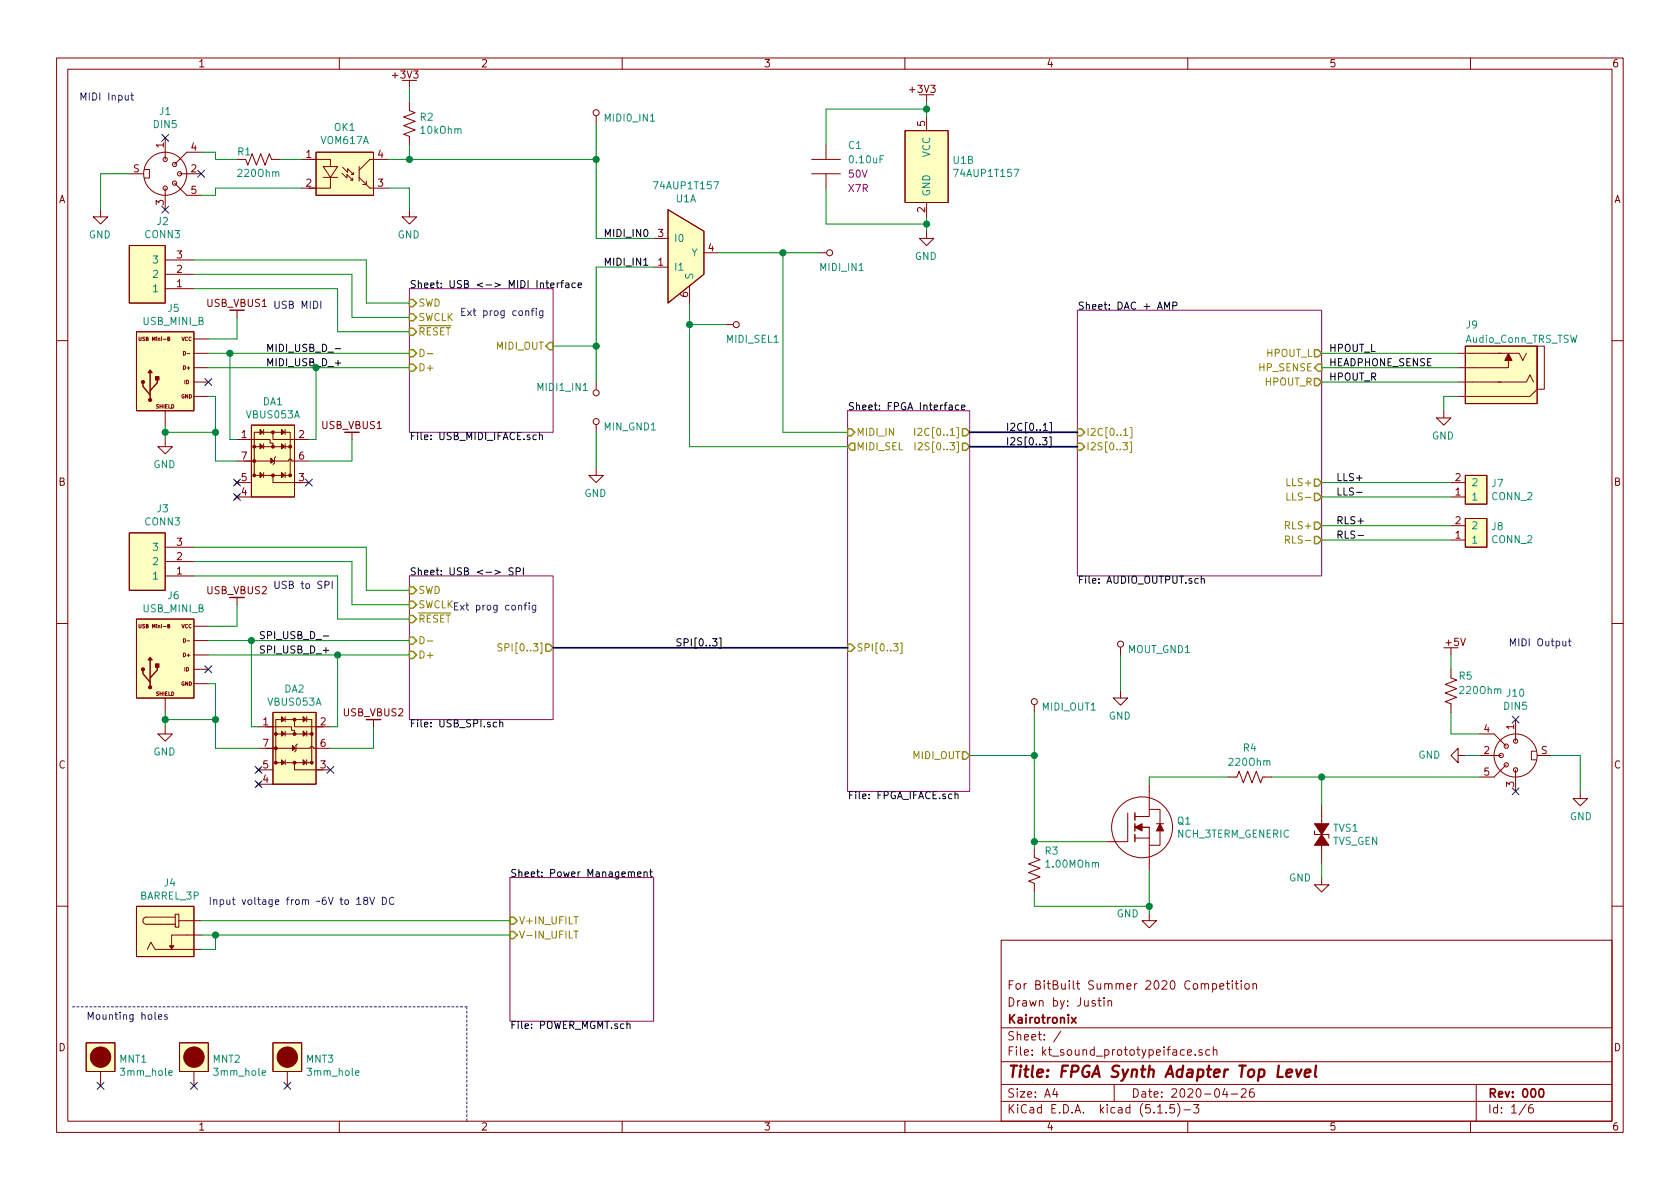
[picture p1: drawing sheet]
EESchema Schematic File Version 4
EELAYER 30 0
EELAYER END
$Descr A4 11693 8268
encoding utf-8
Sheet 1 6
Title "FPGA Synth Adapter Top Level"
Date "2020-04-26"
Rev "000"
Comp "Kairotronix"
Comment1 "Drawn by: Justin"
Comment2 "For BitBuilt Summer 2020 Competition"
Comment3 ""
Comment4 ""
$EndDescr
$Sheet
S 2850 2000 1000 1000
U 5EA10A9F
F0 "USB <-> MIDI Interface" 50
F1 "USB_MIDI_IFACE.sch" 50
F2 "D+" I L 2850 2550 50 
F3 "D-" I L 2850 2450 50 
F4 "MIDI_OUT" I R 3850 2400 50 
F5 "SWCLK" I L 2850 2200 50 
F6 "SWD" I L 2850 2100 50 
F7 "~RESET" I L 2850 2300 50 
$EndSheet
$Comp
L power:GND #PWR01
U 1 1
P 700 1450
F 0 "#PWR01" H 700 1600 50  0001 C CNN
F 1 "GND" H 695 1277 50  0000 C CNN
F 2 "" H 700 1600 50  0001 C CNN
F 3 "" H 700 1600 50  0001 C CNN
	1    700  1450
	1    0    0    -1  
$EndComp
Wire Wire Line
	700  1450 700  1200
Wire Wire Line
	700  1200 900  1200
$Comp
L conn_circ:DIN5 J1
U 1 1
P 1150 1200
F 0 "J1" V 1581 1200 50  0000 C CNN
F 1 "DIN5" V 1490 1200 50  0000 C CNN
F 2 "conn:DIN-5-CUI" H 900 1450 50  0001 C CNN
F 3 "" H 900 1450 50  0001 C CNN
F 4 "" V 1100 950 50  0000 C CNN "MFG1"
F 5 "" V 1100 950 50  0000 C CNN "MFG1 P/N"
F 6 "" V 1100 950 50  0000 C CNN "VENDOR1"
F 7 "" V 1100 950 50  0000 C CNN "VENDOR1 P/N"
	1    1150 1200
	0    -1   -1   0   
$EndComp
NoConn ~ 1150 950 
NoConn ~ 1400 1200
NoConn ~ 1150 1450
Wire Wire Line
	1500 1300 1500 1350
Wire Wire Line
	2100 1300 1500 1300
Wire Wire Line
	1500 1100 1500 1050
$Comp
L resistors:220Ohm R1
U 1 1
P 1800 1100
F 0 "R1" H 1700 1050 50  0000 C CNN
F 1 "220Ohm" H 1800 1200 50  0000 C CNN
F 2 "res_smt:RES_0603" H 1450 1350 50  0001 C CNN
F 3 "" H 1450 1350 50  0001 C CNN
F 4 "XXX W" H 1800 1325 50  0001 C CNN "Power"
F 5 "XX %" H 1800 1234 50  0001 C CNN "Tolerance"
	1    1800 1100
	1    0    0    1   
$EndComp
Wire Wire Line
	2850 700  2850 600 
Wire Wire Line
	1950 1100 2100 1100
Wire Wire Line
	1500 1100 1650 1100
$Comp
L opto_isolators:VOM617A OK1
U 1 1
P 2400 1150
F 0 "OK1" H 2400 1425 50  0000 C CNN
F 1 "VOM617A" H 2400 1334 50  0000 C CNN
F 2 "package_sop:4-SMD_GW" H 2350 1150 50  0001 C CNN
F 3 "http://www.vishay.com/docs/83446/vom617a.pdf" H 2350 1150 50  0001 C CNN
F 4 "Vishay Semiconductor" H 2000 1500 50  0001 C CNN "MFG1"
F 5 "VOM617A" H 2000 1400 50  0001 C CNN "MFG1 P/N"
F 6 "Digi-Key" H 2750 1500 50  0001 C CNN "VENDOR1"
F 7 "VOM167ACT-ND" H 2750 1400 50  0001 C CNN "VENDOR1 P/N"
F 8 "VOM617A" H 2400 1150 50  0001 C CNN "Field4"
	1    2400 1150
	1    0    0    -1  
$EndComp
$Comp
L resistors:10kOhm R2
U 1 1
P 2850 850
F 0 "R2" V 2804 918 50  0000 L CNN
F 1 "10kOhm" V 2895 918 50  0000 L CNN
F 2 "res_smt:RES_0603" H 2500 1100 50  0001 C CNN
F 3 "" H 2500 1100 50  0001 C CNN
F 4 "XXX W" V 2895 918 50  0001 L CNN "Power"
F 5 "XX %" V 2941 918 50  0001 L CNN "Tolerance"
	1    2850 850 
	0    1    1    0   
$EndComp
Wire Wire Line
	2850 1100 2850 1000
Wire Wire Line
	2700 1100 2850 1100
$Comp
L power:GND #PWR05
U 1 1
P 2850 1450
F 0 "#PWR05" H 2850 1600 50  0001 C CNN
F 1 "GND" H 2845 1277 50  0000 C CNN
F 2 "" H 2850 1600 50  0001 C CNN
F 3 "" H 2850 1600 50  0001 C CNN
	1    2850 1450
	1    0    0    -1  
$EndComp
Wire Wire Line
	2850 1450 2850 1300
Wire Wire Line
	2850 1300 2700 1300
Text Label 4200 1650 0    50   ~ 0
MIDI_IN0
Wire Wire Line
	1400 1350 1500 1350
Wire Wire Line
	1400 1050 1500 1050
Wire Wire Line
	4150 850  4150 1100
$Comp
L test_point:TP_SMALL MIDI0_IN1
U 1 1
P 4150 850
F 0 "MIDI0_IN1" H 4199 890 50  0000 L CNN
F 1 "TP_SMALL" H 4350 1000 50  0001 C CNN
F 2 "test_point:TP_1mm" H 4000 1000 50  0001 C CNN
F 3 "" H 4000 1000 50  0001 C CNN
F 4 "N/A" H 4050 1450 50  0001 C CNN "MFG"
F 5 "N/A" H 4350 1350 50  0001 C CNN "MFG P/N"
F 6 "N/A" H 4050 1350 50  0001 C CNN "VENDOR1"
F 7 "N/A" H 4350 1450 50  0001 C CNN "VENDOR1 P/N"
	1    4150 850 
	1    0    0    -1  
$EndComp
Wire Wire Line
	1450 2350 1650 2350
Wire Wire Line
	1650 2350 1650 2200
$Comp
L power:GND #PWR02
U 1 1
P 1150 3050
F 0 "#PWR02" H 1150 3200 50  0001 C CNN
F 1 "GND" H 1145 2877 50  0000 C CNN
F 2 "" H 1150 3200 50  0001 C CNN
F 3 "" H 1150 3200 50  0001 C CNN
	1    1150 3050
	1    0    0    -1  
$EndComp
NoConn ~ 1450 2650
Wire Wire Line
	1150 3000 1500 3000
$Comp
L conn_usb:USB_MINI_B J5
U 1 1
P 1450 2550
F 0 "J5" H 1208 2965 50  0000 C CNN
F 1 "USB_MINI_B" H 1208 2874 50  0000 C CNN
F 2 "conn:USB_MINIB_THT_TE_2172034-1" H 1650 3000 50  0001 C CNN
F 3 "" H 1650 3000 50  0001 C CNN
	1    1450 2550
	1    0    0    -1  
$EndComp
Wire Wire Line
	1450 4350 1650 4350
Wire Wire Line
	1650 4350 1650 4200
NoConn ~ 1450 4650
$Comp
L conn_usb:USB_MINI_B J6
U 1 1
P 1450 4550
F 0 "J6" H 1208 4965 50  0000 C CNN
F 1 "USB_MINI_B" H 1208 4874 50  0000 C CNN
F 2 "conn:USB_MINIB_THT_TE_2172034-1" H 1650 5000 50  0001 C CNN
F 3 "" H 1650 5000 50  0001 C CNN
	1    1450 4550
	1    0    0    -1  
$EndComp
$Comp
L custom_powernets:USB_VBUS1 #POW01
U 1 1
P 1650 2200
F 0 "#POW01" H 1550 2500 50  0001 C CNN
F 1 "USB_VBUS1" H 1650 2400 50  0001 C CNN
F 2 "" H 1550 2500 50  0001 C CNN
F 3 "" H 1550 2500 50  0001 C CNN
	1    1650 2200
	1    0    0    -1  
$EndComp
$Comp
L custom_powernets:USB_VBUS2 #POW02
U 1 1
P 1650 4200
F 0 "#POW02" H 1550 4500 50  0001 C CNN
F 1 "USB_VBUS2" H 1650 4400 50  0001 C CNN
F 2 "" H 1550 4500 50  0001 C CNN
F 3 "" H 1550 4500 50  0001 C CNN
	1    1650 4200
	1    0    0    -1  
$EndComp
Text Notes 1900 4100 0    50   ~ 0
USB to SPI
Text Notes 1900 2150 0    50   ~ 0
USB MIDI
$Sheet
S 3550 6100 1000 1000
U 5EAA37F1
F0 "Power Management" 50
F1 "POWER_MGMT.sch" 50
F2 "V+IN_UFILT" I L 3550 6400 50 
F3 "V-IN_UFILT" I L 3550 6500 50 
$EndSheet
Text Label 9250 2450 0    50   ~ 0
HPOUT_L
Text Label 9250 2650 0    50   ~ 0
HPOUT_R
$Comp
L power:GND #PWR012
U 1 1
P 10050 2850
F 0 "#PWR012" H 10050 3000 50  0001 C CNN
F 1 "GND" H 10045 2677 50  0000 C CNN
F 2 "" H 10050 3000 50  0001 C CNN
F 3 "" H 10050 3000 50  0001 C CNN
	1    10050 2850
	1    0    0    -1  
$EndComp
Wire Wire Line
	10050 2850 10050 2750
Wire Wire Line
	10050 2750 10150 2750
$Comp
L conn_circ:BARREL_3P J4
U 1 1
P 1400 6500
F 0 "J4" H 1183 6865 50  0000 C CNN
F 1 "BARREL_3P" H 1183 6774 50  0000 C CNN
F 2 "conn:BarrelJack_CUI_PJ-102B" H 1000 6850 50  0001 C CNN
F 3 "" H 1000 6850 50  0001 C CNN
F 4 "MFG1" H 700 7000 50  0001 C CNN "MFG1"
F 5 "MFG1 P/N" H 800 6900 50  0001 C CNN "MFG1 P/N"
F 6 "VENDOR1" H 1400 7000 50  0001 C CNN "VENDOR1"
F 7 "VENDOR1 P/N" H 1500 6900 50  0001 C CNN "VENDOR1 P/N"
F 8 "MFG1 P/N" H 1400 6500 50  0001 C CNN "Field4"
	1    1400 6500
	1    0    0    -1  
$EndComp
Wire Wire Line
	1400 6600 1500 6600
Wire Wire Line
	1500 6600 1500 6500
Wire Wire Line
	1500 6500 1400 6500
Text Label 4200 1850 0    50   ~ 0
MIDI_IN1
Wire Wire Line
	1500 2750 1450 2750
Wire Wire Line
	1150 3000 1150 2950
Wire Wire Line
	1500 3000 1500 2750
Wire Wire Line
	1150 3050 1150 3000
Connection ~ 1150 3000
$Comp
L power:GND #PWR03
U 1 1
P 1150 5050
F 0 "#PWR03" H 1150 5200 50  0001 C CNN
F 1 "GND" H 1145 4877 50  0000 C CNN
F 2 "" H 1150 5200 50  0001 C CNN
F 3 "" H 1150 5200 50  0001 C CNN
	1    1150 5050
	1    0    0    -1  
$EndComp
Wire Wire Line
	1150 5000 1500 5000
Wire Wire Line
	1150 5000 1150 4950
Wire Wire Line
	1500 5000 1500 4750
Wire Wire Line
	1150 5050 1150 5000
Connection ~ 1150 5000
Wire Wire Line
	1450 4750 1500 4750
$Comp
L conn_audio:Audio_Conn_TRS_TSW J9
U 1 1
P 10400 2650
F 0 "J9" H 10200 3050 50  0000 L CNN
F 1 "Audio_Conn_TRS_TSW" H 10200 2950 50  0000 L CNN
F 2 "conn:Jack_3.5mm_CUI_SJ-3524-SMT" H 10450 3050 50  0001 C CNN
F 3 "" H 10450 3050 50  0001 C CNN
F 4 "MFG1" H 10150 3350 50  0001 C CNN "MFG1"
F 5 "MFG1 P/N" H 10150 3250 50  0001 C CNN "MFG1 P/N"
F 6 "VENDOR1" H 10800 3350 50  0001 C CNN "VENDOR1"
F 7 "VENDOR1 P/N" H 10800 3250 50  0001 C CNN "VENDOR1 P/N"
F 8 "MFG1 P/N" H 10400 2650 50  0001 C CNN "Field4"
	1    10400 2650
	1    0    0    -1  
$EndComp
Wire Wire Line
	9200 2450 10150 2450
Wire Wire Line
	9200 2650 10150 2650
$Sheet
S 7500 2150 1700 1850
U 5EA10B5A
F0 "DAC + AMP" 50
F1 "AUDIO_OUTPUT.sch" 50
F2 "I2S[0..3]" I L 7500 3100 50 
F3 "I2C[0..1]" I L 7500 3000 50 
F4 "HPOUT_L" O R 9200 2450 50 
F5 "HPOUT_R" O R 9200 2650 50 
F6 "HP_SENSE" I R 9200 2550 50 
F7 "LLS+" O R 9200 3350 50 
F8 "LLS-" O R 9200 3450 50 
F9 "RLS-" O R 9200 3750 50 
F10 "RLS+" O R 9200 3650 50 
$EndSheet
Wire Wire Line
	9200 2550 10150 2550
Text Label 9250 2550 0    50   ~ 0
HEADPHONE_SENSE
$Comp
L conn_rect:CONN_2 J8
U 1 1
P 10200 3700
F 0 "J8" H 10022 3659 50  0000 R CNN
F 1 "CONN_2" H 10022 3750 50  0000 R CNN
F 2 "conn:1x02_0.1inch_vertical_header" H 10050 3850 50  0001 C CNN
F 3 "" H 10050 3850 50  0001 C CNN
F 4 "MFG1 P/N" H 10200 3700 50  0001 C CNN "Field4"
F 5 "MFG1" H 9750 4100 50  0001 C CNN "MFG1"
F 6 "MFG1 P/N" H 9800 4000 50  0001 C CNN "MFG1 P/N"
F 7 "VENDOR1" H 10350 4100 50  0001 C CNN "VENDOR1"
F 8 "VENDOR1 P/N" H 10350 4000 50  0001 C CNN "VENDOR1 P/N"
	1    10200 3700
	-1   0    0    1   
$EndComp
Wire Wire Line
	9200 3350 10100 3350
Wire Wire Line
	9200 3450 10100 3450
Wire Wire Line
	9200 3650 10100 3650
Wire Wire Line
	9200 3750 10100 3750
Text Label 9300 3650 0    50   ~ 0
RLS+
Text Label 9300 3750 0    50   ~ 0
RLS-
Text Label 9300 3350 0    50   ~ 0
LLS+
Text Label 9300 3450 0    50   ~ 0
LLS-
$Sheet
S 5900 2850 850  2650
U 5EA10DD7
F0 "FPGA Interface" 50
F1 "FPGA_IFACE.sch" 50
F2 "MIDI_IN" I L 5900 3000 50 
F3 "MIDI_OUT" O R 6750 5250 50 
F4 "I2S[0..3]" O R 6750 3100 50 
F5 "I2C[0..1]" O R 6750 3000 50 
F6 "SPI[0..3]" I L 5900 4500 50 
F7 "MIDI_SEL" O L 5900 3100 50 
$EndSheet
Wire Bus Line
	6750 3000 7500 3000
Wire Bus Line
	6750 3100 7500 3100
$Comp
L power:GND #PWR015
U 1 1
P 11000 5500
F 0 "#PWR015" H 11000 5650 50  0001 C CNN
F 1 "GND" H 10995 5327 50  0000 C CNN
F 2 "" H 11000 5650 50  0001 C CNN
F 3 "" H 11000 5650 50  0001 C CNN
	1    11000 5500
	-1   0    0    -1  
$EndComp
Wire Wire Line
	11000 5500 11000 5250
Wire Wire Line
	11000 5250 10800 5250
$Comp
L conn_circ:DIN5 J10
U 1 1
P 10550 5250
F 0 "J10" V 10981 5250 50  0000 C CNN
F 1 "DIN5" V 10890 5250 50  0000 C CNN
F 2 "conn:DIN-5-CUI" H 10300 5500 50  0001 C CNN
F 3 "" H 10300 5500 50  0001 C CNN
F 4 "" V 10500 5000 50  0000 C CNN "MFG1"
F 5 "" V 10500 5000 50  0000 C CNN "MFG1 P/N"
F 6 "" V 10500 5000 50  0000 C CNN "VENDOR1"
F 7 "" V 10500 5000 50  0000 C CNN "VENDOR1 P/N"
	1    10550 5250
	0    1    -1   0   
$EndComp
NoConn ~ 10550 5000
NoConn ~ 10550 5500
$Comp
L power:+5V #PWR013
U 1 1
P 10100 4550
F 0 "#PWR013" H 9850 4700 50  0001 C CNN
F 1 "+5V" H 9850 4800 50  0001 C CNN
F 2 "" H 10150 4650 50  0001 C CNN
F 3 "" H 10150 4650 50  0001 C CNN
	1    10100 4550
	-1   0    0    -1  
$EndComp
Wire Wire Line
	10100 4650 10100 4550
Wire Wire Line
	5900 3000 5450 3000
Wire Wire Line
	5450 3000 5450 1750
Wire Wire Line
	5450 1750 5000 1750
Wire Wire Line
	6750 5250 7200 5250
$Comp
L conn_rect:CONN_2 J7
U 1 1
P 10200 3400
F 0 "J7" H 10022 3359 50  0000 R CNN
F 1 "CONN_2" H 10022 3450 50  0000 R CNN
F 2 "conn:1x02_0.1inch_vertical_header" H 10050 3550 50  0001 C CNN
F 3 "" H 10050 3550 50  0001 C CNN
F 4 "MFG1 P/N" H 10200 3400 50  0001 C CNN "Field4"
F 5 "MFG1" H 9750 3800 50  0001 C CNN "MFG1"
F 6 "MFG1 P/N" H 9800 3700 50  0001 C CNN "MFG1 P/N"
F 7 "VENDOR1" H 10350 3800 50  0001 C CNN "VENDOR1"
F 8 "VENDOR1 P/N" H 10350 3700 50  0001 C CNN "VENDOR1 P/N"
	1    10200 3400
	-1   0    0    1   
$EndComp
Wire Wire Line
	10300 5100 10100 5100
Wire Wire Line
	10100 4950 10100 5100
$Comp
L power:GND #PWR014
U 1 1
P 10200 5250
F 0 "#PWR014" H 10200 5400 50  0001 C CNN
F 1 "GND" V 10200 5000 50  0000 C CNN
F 2 "" H 10200 5400 50  0001 C CNN
F 3 "" H 10200 5400 50  0001 C CNN
	1    10200 5250
	0    1    -1   0   
$EndComp
Wire Wire Line
	9200 5600 9200 5400
Wire Wire Line
	9200 5400 10300 5400
$Comp
L power:GND #PWR011
U 1 1
P 9200 6100
F 0 "#PWR011" H 9200 6250 50  0001 C CNN
F 1 "GND" H 9350 6100 50  0000 C CNN
F 2 "" H 9200 6250 50  0001 C CNN
F 3 "" H 9200 6250 50  0001 C CNN
	1    9200 6100
	-1   0    0    -1  
$EndComp
Wire Wire Line
	9200 6100 9200 6000
$Comp
L diode_tvs:TVS_GEN TVS1
U 1 1
P 9200 5800
F 0 "TVS1" H 9278 5846 50  0000 L CNN
F 1 "TVS_GEN" H 9278 5755 50  0000 L CNN
F 2 "diode_smd:SOD-523" H 9150 6250 50  0001 C CNN
F 3 "" H 9150 6250 50  0001 C CNN
F 4 "X V" H 9400 5875 50  0001 C CNN "Voltage - Reverse Standoff"
F 5 "X V" H 9400 5800 50  0001 C CNN "Voltage - Breakdown"
F 6 "X W" H 9400 5725 50  0001 C CNN "Power"
F 7 "MFG1" H 8825 6025 50  0001 C CNN "MFG1"
F 8 "MFG1 P/N" H 8875 5950 50  0001 C CNN "MFG1 P/N"
F 9 "VENDOR1" H 8850 5825 50  0001 C CNN "VENDOR1"
F 10 "VENDOR1 P/N" H 8825 5750 50  0001 C CNN "VENDOR1 P/N"
F 11 "MFG1 P/N" H 9200 5800 50  0001 C CNN "Field4"
	1    9200 5800
	1    0    0    -1  
$EndComp
$Comp
L resistors:220Ohm R4
U 1 1
P 8700 5400
F 0 "R4" H 8700 5200 50  0000 C CNN
F 1 "220Ohm" H 8700 5300 50  0000 C CNN
F 2 "res_smt:RES_0603" H 8350 5650 50  0001 C CNN
F 3 "" H 8350 5650 50  0001 C CNN
F 4 "1/8 W" H 8700 5195 50  0001 C CNN "Power"
F 5 "10 %" H 8700 5286 50  0001 C CNN "Tolerance"
	1    8700 5400
	-1   0    0    1   
$EndComp
$Comp
L transistor_mosfet:NCH_3TERM_GENERIC Q1
U 1 1
P 8000 5750
F 0 "Q1" H 8190 5796 50  0000 L CNN
F 1 "NCH_3TERM_GENERIC" H 8190 5705 50  0000 L CNN
F 2 "transistor_smt:SOT23" H 7900 6350 50  0001 C CNN
F 3 "" H 7900 6350 50  0001 C CNN
F 4 "XX" H 7500 6125 50  0001 C CNN "R_DS_ON"
	1    8000 5750
	1    0    0    -1  
$EndComp
Wire Wire Line
	7200 5850 7700 5850
Wire Wire Line
	9200 5400 8850 5400
Connection ~ 9200 5400
Wire Wire Line
	8550 5400 8000 5400
Wire Wire Line
	8000 5400 8000 5450
$Comp
L power:GND #PWR010
U 1 1
P 8000 6350
F 0 "#PWR010" H 8000 6500 50  0001 C CNN
F 1 "GND" H 8150 6350 50  0000 C CNN
F 2 "" H 8000 6500 50  0001 C CNN
F 3 "" H 8000 6500 50  0001 C CNN
	1    8000 6350
	-1   0    0    -1  
$EndComp
$Comp
L resistors:1.00MOhm R3
U 1 1
P 7200 6050
F 0 "R3" V 7063 6118 50  0000 L CNN
F 1 "1.00MOhm" V 7154 6118 50  0000 L CNN
F 2 "res_smt:RES_0603" H 6850 6300 50  0001 C CNN
F 3 "" H 6850 6300 50  0001 C CNN
F 4 "1/8 W" V 7245 6118 50  0001 L CNN "Power"
F 5 "10 %" V 7336 6118 50  0001 L CNN "Tolerance"
	1    7200 6050
	0    1    1    0   
$EndComp
Wire Wire Line
	7200 5900 7200 5850
Connection ~ 7200 5850
Wire Wire Line
	8000 6300 7200 6300
Wire Wire Line
	7200 6300 7200 6200
Connection ~ 8000 6300
Wire Wire Line
	8000 6300 8000 6350
Wire Wire Line
	8000 6050 8000 6300
Text Notes 10500 4500 0    50   ~ 0
MIDI Output
Text Notes 550  700  0    50   ~ 0
MIDI Input
$Sheet
S 2850 4000 1000 1000
U 5EA74D44
F0 "USB <-> SPI" 50
F1 "USB_SPI.sch" 50
F2 "D+" I L 2850 4550 50 
F3 "D-" I L 2850 4450 50 
F4 "SPI[0..3]" O R 3850 4500 50 
F5 "SWCLK" I L 2850 4200 50 
F6 "SWD" I L 2850 4100 50 
F7 "~RESET" I L 2850 4300 50 
$EndSheet
Text Label 1800 4450 0    50   ~ 0
SPI_USB_D_-
Text Label 1800 4550 0    50   ~ 0
SPI_USB_D_+
Text Label 1850 2450 0    50   ~ 0
MIDI_USB_D_-
Text Label 1850 2550 0    50   ~ 0
MIDI_USB_D_+
$Comp
L resistors:220Ohm R5
U 1 1
P 10100 4800
F 0 "R5" V 10200 4750 50  0000 R CNN
F 1 "220Ohm" V 10100 4750 50  0000 R CNN
F 2 "res_smt:RES_0603" H 9750 5050 50  0001 C CNN
F 3 "" H 9750 5050 50  0001 C CNN
F 4 "1/8 W" V 10055 4732 50  0001 R CNN "Power"
F 5 "10 %" V 9964 4732 50  0001 R CNN "Tolerance"
	1    10100 4800
	0    -1   -1   0   
$EndComp
$Comp
L power:+3V3 #PWR?
U 1 1
P 2850 600
AR Path="/5EA10B5A/5EB35D45" Ref="#PWR?"  Part="1" 
AR Path="/5EB35D45" Ref="#PWR04"  Part="1" 
F 0 "#PWR04" H 2770 835 50  0001 C CNN
F 1 "+3V3" H 2820 690 50  0001 C CNN
F 2 "" H 2770 835 50  0001 C CNN
F 3 "" H 2770 835 50  0001 C CNN
	1    2850 600 
	1    0    0    -1  
$EndComp
$Comp
L logic_74X:74AUP1T157 U?
U 2 1
P 6450 1150
AR Path="/5EA10B0A/5EB42BC2" Ref="U?"  Part="2" 
AR Path="/5EB42BC2" Ref="U1"  Part="2" 
F 0 "U1" H 6628 1196 50  0000 L CNN
F 1 "74AUP1T157" H 6628 1105 50  0000 L CNN
F 2 "package_sop:TSSOP-6" H 6225 1650 50  0001 C CNN
F 3 "http://www.ti.com/lit/ds/symlink/sn74aup1t157.pdf?ts=1587894094742" H 6225 1650 50  0001 C CNN
F 4 "TI" H 7025 1925 50  0001 C CNN "MFG1"
F 5 "SN74AUP1T157" H 7075 1825 50  0001 C CNN "MFG1 P/N"
F 6 "DigiKey" H 7050 1750 50  0001 C CNN "VENDOR1"
F 7 "296-27393-1-ND" H 7100 1650 50  0001 C CNN "VENDOR1 P/N"
F 8 "SN74AUP1T157" H 6450 1150 50  0001 C CNN "Field4"
	2    6450 1150
	1    0    0    -1  
$EndComp
$Comp
L power:+3V3 #PWR?
U 1 1
P 6450 700
AR Path="/5EA10B0A/5EB42BC8" Ref="#PWR?"  Part="1" 
AR Path="/5EB42BC8" Ref="#PWR07"  Part="1" 
F 0 "#PWR07" H 6370 935 50  0001 C CNN
F 1 "+3V3" H 6420 790 50  0001 C CNN
F 2 "" H 6370 935 50  0001 C CNN
F 3 "" H 6370 935 50  0001 C CNN
	1    6450 700 
	1    0    0    -1  
$EndComp
$Comp
L power:GND #PWR?
U 1 1
P 6450 1600
AR Path="/5EA10B0A/5EB42BCE" Ref="#PWR?"  Part="1" 
AR Path="/5EB42BCE" Ref="#PWR08"  Part="1" 
F 0 "#PWR08" H 6450 1750 50  0001 C CNN
F 1 "GND" H 6445 1427 50  0000 C CNN
F 2 "" H 6450 1750 50  0001 C CNN
F 3 "" H 6450 1750 50  0001 C CNN
	1    6450 1600
	1    0    0    -1  
$EndComp
Wire Wire Line
	6450 1500 6450 1550
Wire Wire Line
	6450 1550 5750 1550
Wire Wire Line
	5750 1550 5750 1300
Connection ~ 6450 1550
Wire Wire Line
	6450 1550 6450 1600
$Comp
L logic_74X:74AUP1T157 U?
U 1 1
P 4800 1750
AR Path="/5EA10B0A/5EB42BEF" Ref="U?"  Part="1" 
AR Path="/5EB42BEF" Ref="U1"  Part="1" 
F 0 "U1" H 4775 1377 50  0000 C CNN
F 1 "74AUP1T157" H 4775 1286 50  0000 C CNN
F 2 "package_sop:TSSOP-6" H 4575 2250 50  0001 C CNN
F 3 "http://www.ti.com/lit/ds/symlink/sn74aup1t157.pdf?ts=1587894094742" H 4575 2250 50  0001 C CNN
F 4 "TI" H 5375 2525 50  0001 C CNN "MFG1"
F 5 "SN74AUP1T157" H 5425 2425 50  0001 C CNN "MFG1 P/N"
F 6 "DigiKey" H 5400 2350 50  0001 C CNN "VENDOR1"
F 7 "296-27393-1-ND" H 5450 2250 50  0001 C CNN "VENDOR1 P/N"
F 8 "SN74AUP1T157" H 4800 1750 50  0001 C CNN "Field4"
	1    4800 1750
	1    0    0    1   
$EndComp
Wire Wire Line
	4150 1100 4150 1650
Connection ~ 2850 1100
Wire Wire Line
	4150 1650 4550 1650
Wire Wire Line
	3850 2400 4150 2400
Wire Wire Line
	4150 2400 4150 1850
Wire Wire Line
	4150 1850 4550 1850
Wire Wire Line
	4800 2100 4800 2250
Wire Wire Line
	4800 3100 5900 3100
$Comp
L diode_tvs:VBUS053A DA1
U 1 1
P 1900 3200
F 0 "DA1" H 1900 3615 50  0000 C CNN
F 1 "VBUS053A" H 1900 3524 50  0000 C CNN
F 2 "package_qfn:UFDFN-6-EP" H 1750 3500 50  0001 C CNN
F 3 "http://www.vishay.com/docs/81845/vbus053a.pdf" H 1750 3500 50  0001 C CNN
F 4 "Vishay" H 1450 3750 50  0001 C CNN "MFG1"
F 5 "VBUS053A" H 1450 3650 50  0001 C CNN "MFG1 P/N"
F 6 "Digi-Key" H 2250 3750 50  0001 C CNN "VENDOR1"
F 7 "NSP4201MR6T1GOSCT-ND" H 2250 3650 50  0001 C CNN "VENDOR1 P/N"
F 8 "VBUS053A" H 1900 3200 50  0001 C CNN "Field4"
	1    1900 3200
	1    0    0    -1  
$EndComp
Wire Wire Line
	1450 4550 2350 4550
Wire Wire Line
	1450 4450 1750 4450
Wire Wire Line
	1450 2550 2200 2550
Wire Wire Line
	1450 2450 1600 2450
$Comp
L custom_powernets:USB_VBUS1 #POW03
U 1 1
P 2450 3050
F 0 "#POW03" H 2350 3350 50  0001 C CNN
F 1 "USB_VBUS1" H 2450 3250 50  0001 C CNN
F 2 "" H 2350 3350 50  0001 C CNN
F 3 "" H 2350 3350 50  0001 C CNN
	1    2450 3050
	1    0    0    -1  
$EndComp
NoConn ~ 2150 3350
NoConn ~ 1650 3350
NoConn ~ 1650 3450
Wire Wire Line
	2150 3200 2450 3200
Wire Wire Line
	2450 3200 2450 3050
Wire Wire Line
	2150 3050 2200 3050
Wire Wire Line
	2200 3050 2200 2550
Connection ~ 2200 2550
Wire Wire Line
	2200 2550 2850 2550
Wire Wire Line
	1650 3050 1600 3050
Wire Wire Line
	1600 3050 1600 2450
Connection ~ 1600 2450
Wire Wire Line
	1600 2450 2850 2450
$Comp
L diode_tvs:VBUS053A DA2
U 1 1
P 2050 5200
F 0 "DA2" H 2050 5615 50  0000 C CNN
F 1 "VBUS053A" H 2050 5524 50  0000 C CNN
F 2 "package_qfn:UFDFN-6-EP" H 1900 5500 50  0001 C CNN
F 3 "http://www.vishay.com/docs/81845/vbus053a.pdf" H 1900 5500 50  0001 C CNN
F 4 "Vishay" H 1600 5750 50  0001 C CNN "MFG1"
F 5 "VBUS053A" H 1600 5650 50  0001 C CNN "MFG1 P/N"
F 6 "Digi-Key" H 2400 5750 50  0001 C CNN "VENDOR1"
F 7 "NSP4201MR6T1GOSCT-ND" H 2400 5650 50  0001 C CNN "VENDOR1 P/N"
F 8 "VBUS053A" H 2050 5200 50  0001 C CNN "Field4"
	1    2050 5200
	1    0    0    -1  
$EndComp
NoConn ~ 2300 5350
NoConn ~ 1800 5350
NoConn ~ 1800 5450
Wire Wire Line
	2300 5200 2600 5200
Wire Wire Line
	2600 5200 2600 5050
Wire Wire Line
	2300 5050 2350 5050
Wire Wire Line
	2350 5050 2350 4550
Wire Wire Line
	1800 5050 1750 5050
Wire Wire Line
	1750 5050 1750 4450
Connection ~ 1750 4450
Wire Wire Line
	1750 4450 2850 4450
Connection ~ 2350 4550
Wire Wire Line
	2350 4550 2850 4550
$Comp
L custom_powernets:USB_VBUS2 #POW04
U 1 1
P 2600 5050
F 0 "#POW04" H 2500 5350 50  0001 C CNN
F 1 "USB_VBUS2" H 2600 5250 50  0001 C CNN
F 2 "" H 2500 5350 50  0001 C CNN
F 3 "" H 2500 5350 50  0001 C CNN
	1    2600 5050
	1    0    0    -1  
$EndComp
$Comp
L conn_rect:CONN3 J2
U 1 1
P 1150 1900
F 0 "J2" H 1167 1535 50  0000 C CNN
F 1 "CONN3" H 1167 1626 50  0000 C CNN
F 2 "conn:1x03_0.1inch_vertical_header" H 1150 2250 50  0001 C CNN
F 3 "" H 1150 2250 50  0001 C CNN
	1    1150 1900
	-1   0    0    1   
$EndComp
Wire Wire Line
	1350 1800 2550 1800
Wire Wire Line
	2550 1800 2550 2100
Wire Wire Line
	2550 2100 2850 2100
Wire Wire Line
	2850 2200 2450 2200
Wire Wire Line
	2450 2200 2450 1900
Wire Wire Line
	2450 1900 1350 1900
Wire Wire Line
	1350 2000 2350 2000
Wire Wire Line
	2350 2000 2350 2300
Wire Wire Line
	2350 2300 2850 2300
Wire Wire Line
	1350 3800 2550 3800
Wire Wire Line
	2550 3800 2550 4100
Wire Wire Line
	2550 4100 2850 4100
Wire Wire Line
	2850 4200 2450 4200
Wire Wire Line
	2450 4200 2450 3900
Wire Wire Line
	2450 3900 1350 3900
Wire Wire Line
	1350 4000 2350 4000
Wire Wire Line
	2350 4000 2350 4300
Wire Wire Line
	2350 4300 2850 4300
$Comp
L conn_rect:CONN3 J3
U 1 1
P 1150 3900
F 0 "J3" H 1167 3535 50  0000 C CNN
F 1 "CONN3" H 1167 3626 50  0000 C CNN
F 2 "conn:1x03_0.1inch_vertical_header" H 1150 4250 50  0001 C CNN
F 3 "" H 1150 4250 50  0001 C CNN
	1    1150 3900
	-1   0    0    1   
$EndComp
Text Notes 3150 4250 0    50   ~ 0
Ext prog config
Text Notes 3200 2200 0    50   ~ 0
Ext prog config
Wire Wire Line
	1400 6400 3550 6400
Wire Wire Line
	1500 6500 3550 6500
Connection ~ 1500 6500
Wire Bus Line
	3850 4500 5900 4500
Wire Wire Line
	7200 5250 7200 5850
Wire Wire Line
	1500 5000 1500 5200
Wire Wire Line
	1500 5200 1800 5200
Connection ~ 1500 5000
Wire Wire Line
	1650 3200 1500 3200
Wire Wire Line
	1500 3200 1500 3000
Connection ~ 1500 3000
Wire Wire Line
	4150 2650 4150 2400
$Comp
L test_point:TP_SMALL MIDI1_IN1
U 1 1
P 4150 2650
F 0 "MIDI1_IN1" H 4199 2690 50  0000 L CNN
F 1 "TP_SMALL" H 4350 2800 50  0001 C CNN
F 2 "test_point:TP_1mm" H 4000 2800 50  0001 C CNN
F 3 "" H 4000 2800 50  0001 C CNN
F 4 "N/A" H 4050 3250 50  0001 C CNN "MFG"
F 5 "N/A" H 4350 3150 50  0001 C CNN "MFG P/N"
F 6 "N/A" H 4050 3150 50  0001 C CNN "VENDOR1"
F 7 "N/A" H 4350 3250 50  0001 C CNN "VENDOR1 P/N"
	1    4150 2650
	-1   0    0    1   
$EndComp
Connection ~ 4150 1100
Wire Wire Line
	2850 1100 4150 1100
Connection ~ 4150 2400
$Comp
L power:GND #PWR06
U 1 1
P 4150 3250
AR Path="/5EAEBBAC" Ref="#PWR06"  Part="1" 
AR Path="/5EAA37F1/5EAEBBAC" Ref="#PWR?"  Part="1" 
F 0 "#PWR06" H 4150 3400 50  0001 C CNN
F 1 "GND" H 4145 3077 50  0000 C CNN
F 2 "" H 4150 3400 50  0001 C CNN
F 3 "" H 4150 3400 50  0001 C CNN
	1    4150 3250
	1    0    0    -1  
$EndComp
Wire Wire Line
	4150 3000 4150 3250
$Comp
L test_point:TP_SMALL MIN_GND1
U 1 1
P 4150 3000
F 0 "MIN_GND1" H 4199 3040 50  0000 L CNN
F 1 "TP_SMALL" H 4350 3150 50  0001 C CNN
F 2 "test_point:TP_1mm" H 4000 3150 50  0001 C CNN
F 3 "" H 4000 3150 50  0001 C CNN
F 4 "N/A" H 4050 3600 50  0001 C CNN "MFG"
F 5 "N/A" H 4350 3500 50  0001 C CNN "MFG P/N"
F 6 "N/A" H 4050 3500 50  0001 C CNN "VENDOR1"
F 7 "N/A" H 4350 3600 50  0001 C CNN "VENDOR1 P/N"
	1    4150 3000
	1    0    0    -1  
$EndComp
Wire Wire Line
	5700 1750 5450 1750
Connection ~ 5450 1750
$Comp
L test_point:TP_SMALL MIDI_IN1
U 1 1
P 5700 1750
F 0 "MIDI_IN1" V 5800 1750 50  0000 L CNN
F 1 "TP_SMALL" H 5900 1900 50  0001 C CNN
F 2 "test_point:TP_1mm" H 5550 1900 50  0001 C CNN
F 3 "" H 5550 1900 50  0001 C CNN
F 4 "N/A" H 5600 2350 50  0001 C CNN "MFG"
F 5 "N/A" H 5900 2250 50  0001 C CNN "MFG P/N"
F 6 "N/A" H 5600 2250 50  0001 C CNN "VENDOR1"
F 7 "N/A" H 5900 2350 50  0001 C CNN "VENDOR1 P/N"
	1    5700 1750
	0    1    1    0   
$EndComp
Wire Wire Line
	5050 2250 4800 2250
$Comp
L test_point:TP_SMALL MIDI_SEL1
U 1 1
P 5050 2250
F 0 "MIDI_SEL1" V 5150 2250 50  0000 L CNN
F 1 "TP_SMALL" H 5250 2400 50  0001 C CNN
F 2 "test_point:TP_1mm" H 4900 2400 50  0001 C CNN
F 3 "" H 4900 2400 50  0001 C CNN
F 4 "N/A" H 4950 2850 50  0001 C CNN "MFG"
F 5 "N/A" H 5250 2750 50  0001 C CNN "MFG P/N"
F 6 "N/A" H 4950 2750 50  0001 C CNN "VENDOR1"
F 7 "N/A" H 5250 2850 50  0001 C CNN "VENDOR1 P/N"
	1    5050 2250
	0    1    1    0   
$EndComp
Connection ~ 4800 2250
Wire Wire Line
	4800 2250 4800 3100
$Comp
L test_point:TP_SMALL MIDI_OUT1
U 1 1
P 7200 4950
F 0 "MIDI_OUT1" H 7249 4990 50  0000 L CNN
F 1 "TP_SMALL" H 7400 5100 50  0001 C CNN
F 2 "test_point:TP_1mm" H 7050 5100 50  0001 C CNN
F 3 "" H 7050 5100 50  0001 C CNN
F 4 "N/A" H 7100 5550 50  0001 C CNN "MFG"
F 5 "N/A" H 7400 5450 50  0001 C CNN "MFG P/N"
F 6 "N/A" H 7100 5450 50  0001 C CNN "VENDOR1"
F 7 "N/A" H 7400 5550 50  0001 C CNN "VENDOR1 P/N"
	1    7200 4950
	1    0    0    -1  
$EndComp
Wire Wire Line
	7200 4950 7200 5250
Connection ~ 7200 5250
$Comp
L power:GND #PWR09
U 1 1
P 7800 4800
AR Path="/5EB95AA9" Ref="#PWR09"  Part="1" 
AR Path="/5EAA37F1/5EB95AA9" Ref="#PWR?"  Part="1" 
F 0 "#PWR09" H 7800 4950 50  0001 C CNN
F 1 "GND" H 7795 4627 50  0000 C CNN
F 2 "" H 7800 4950 50  0001 C CNN
F 3 "" H 7800 4950 50  0001 C CNN
	1    7800 4800
	1    0    0    -1  
$EndComp
Wire Wire Line
	7800 4550 7800 4800
$Comp
L test_point:TP_SMALL MOUT_GND1
U 1 1
P 7800 4550
F 0 "MOUT_GND1" H 7849 4590 50  0000 L CNN
F 1 "TP_SMALL" H 8000 4700 50  0001 C CNN
F 2 "test_point:TP_1mm" H 7650 4700 50  0001 C CNN
F 3 "" H 7650 4700 50  0001 C CNN
F 4 "N/A" H 7700 5150 50  0001 C CNN "MFG"
F 5 "N/A" H 8000 5050 50  0001 C CNN "MFG P/N"
F 6 "N/A" H 7700 5050 50  0001 C CNN "VENDOR1"
F 7 "N/A" H 8000 5150 50  0001 C CNN "VENDOR1 P/N"
	1    7800 4550
	1    0    0    -1  
$EndComp
Text Notes 1450 6300 0    50   ~ 0
Input voltage from ~~6V to 18V DC
Wire Wire Line
	5750 1000 5750 750 
Wire Wire Line
	5750 750  6450 750 
Wire Wire Line
	6450 750  6450 800 
Wire Wire Line
	6450 750  6450 700 
Connection ~ 6450 750 
Wire Wire Line
	10200 5250 10300 5250
$Comp
L capacitors_ceramic:0.10uF C?
U 1 1
P 5750 1150
AR Path="/5EAA37F1/5EED58F4" Ref="C?"  Part="1" 
AR Path="/5EED58F4" Ref="C1"  Part="1" 
F 0 "C1" V 5600 1300 50  0000 L CNN
F 1 "0.10uF" V 5700 1300 50  0000 L CNN
F 2 "cap_smt:CAP_0603" H 5400 1400 50  0001 C CNN
F 3 "" H 5400 1400 50  0001 C CNN
F 4 "50V" V 5800 1300 50  0000 L CNN "Voltage"
F 5 "X7R" V 5900 1300 50  0000 L CNN "Dielectric"
F 6 "XX %" V 5932 1288 50  0001 L CNN "Tolerance"
F 7 "" H 5400 1400 50  0001 C CNN "MFG1"
F 8 "" H 5400 1400 50  0001 C CNN "MFG1 P/N"
F 9 "" H 5400 1400 50  0001 C CNN "VENDOR1"
F 10 "" H 5400 1400 50  0001 C CNN "VENDOR1 P/N"
	1    5750 1150
	0    1    1    0   
$EndComp
Wire Notes Line
	3250 7000 3250 7800
Text Notes 600  7100 0    50   ~ 0
Mounting holes
$Comp
L tht_mounting:3mm_hole MNT1
U 1 1
P 700 7350
F 0 "MNT1" H 828 7338 50  0000 L CNN
F 1 "3mm_hole" H 828 7247 50  0000 L CNN
F 2 "mounting_holes:mnt_3mm_plated" H 700 7600 50  0001 C CNN
F 3 "" H 700 7600 50  0001 C CNN
	1    700  7350
	1    0    0    -1  
$EndComp
$Comp
L tht_mounting:3mm_hole MNT2
U 1 1
P 1350 7350
F 0 "MNT2" H 1478 7338 50  0000 L CNN
F 1 "3mm_hole" H 1478 7247 50  0000 L CNN
F 2 "mounting_holes:mnt_3mm_plated" H 1350 7600 50  0001 C CNN
F 3 "" H 1350 7600 50  0001 C CNN
	1    1350 7350
	1    0    0    -1  
$EndComp
$Comp
L tht_mounting:3mm_hole MNT3
U 1 1
P 2000 7350
F 0 "MNT3" H 2128 7338 50  0000 L CNN
F 1 "3mm_hole" H 2128 7247 50  0000 L CNN
F 2 "mounting_holes:mnt_3mm_plated" H 2000 7600 50  0001 C CNN
F 3 "" H 2000 7600 50  0001 C CNN
	1    2000 7350
	1    0    0    -1  
$EndComp
Wire Notes Line
	3250 7000 500  7000
NoConn ~ 700  7550
NoConn ~ 1350 7550
NoConn ~ 2000 7550
Text Label 4700 4500 0    50   ~ 0
SPI[0..3]
Text Label 7000 3100 0    50   ~ 0
I2S[0..3]
Text Label 7000 3000 0    50   ~ 0
I2C[0..1]
$EndSCHEMATC
